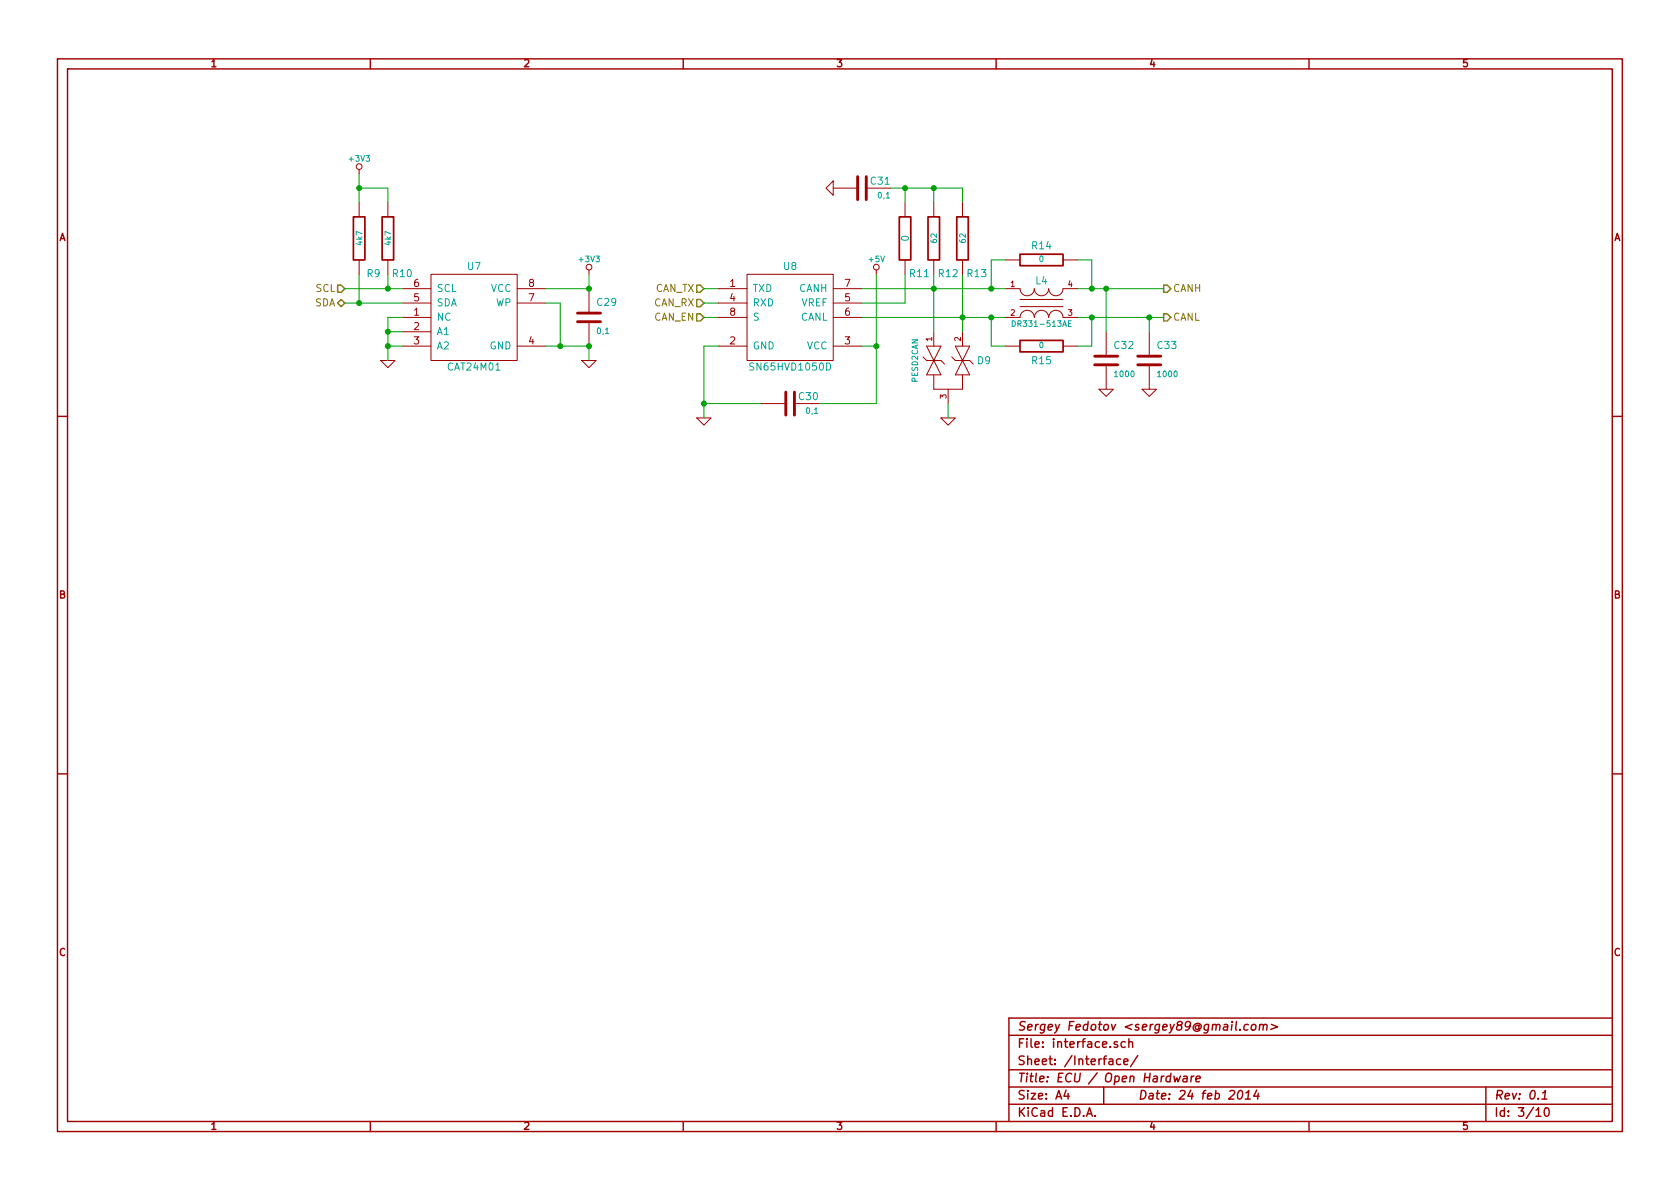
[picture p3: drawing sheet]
EESchema Schematic File Version 2
LIBS:openecu
LIBS:openecu-cache
EELAYER 27 0
EELAYER END
$Descr A4 11693 8268
encoding utf-8
Sheet 3 10
Title "ECU / Open Hardware"
Date "24 feb 2014"
Rev "0.1"
Comp "Sergey Fedotov <sergey89@gmail.com>"
Comment1 ""
Comment2 ""
Comment3 ""
Comment4 ""
$EndDescr
$Comp
L CAT24M01 U7
U 1 1
P 3300 2200
F 0 "U7" H 3300 2550 50  0000 C CNN
F 1 "CAT24M01" H 3300 1850 50  0000 C CNN
F 2 "~" H 3300 2200 60  0000 C CNN
F 3 "~" H 3300 2200 60  0000 C CNN
	1    3300 2200
	1    0    0    -1  
$EndComp
$Comp
L GND #PWR21
U 1 1
P 2700 2500
F 0 "#PWR21" H 2700 2500 30  0001 C CNN
F 1 "GND" H 2700 2430 30  0001 C CNN
F 2 "~" H 2700 2500 60  0000 C CNN
F 3 "~" H 2700 2500 60  0000 C CNN
	1    2700 2500
	1    0    0    -1  
$EndComp
$Comp
L GND #PWR23
U 1 1
P 4100 2500
F 0 "#PWR23" H 4100 2500 30  0001 C CNN
F 1 "GND" H 4100 2430 30  0001 C CNN
F 2 "~" H 4100 2500 60  0000 C CNN
F 3 "~" H 4100 2500 60  0000 C CNN
	1    4100 2500
	1    0    0    -1  
$EndComp
Text HLabel 2400 2000 0    50   Input ~ 0
SCL
Text HLabel 2400 2100 0    50   BiDi ~ 0
SDA
$Comp
L GND #PWR25
U 1 1
P 5800 1300
F 0 "#PWR25" H 5800 1300 30  0001 C CNN
F 1 "GND" H 5800 1230 30  0001 C CNN
F 2 "~" H 5800 1300 60  0000 C CNN
F 3 "~" H 5800 1300 60  0000 C CNN
	1    5800 1300
	0    1    1    0   
$EndComp
$Comp
L GND #PWR24
U 1 1
P 4900 2900
F 0 "#PWR24" H 4900 2900 30  0001 C CNN
F 1 "GND" H 4900 2830 30  0001 C CNN
F 2 "~" H 4900 2900 60  0000 C CNN
F 3 "~" H 4900 2900 60  0000 C CNN
	1    4900 2900
	1    0    0    -1  
$EndComp
$Comp
L PESD2CAN D9
U 1 1
P 6600 2600
F 0 "D9" H 6850 2500 50  0000 C CNN
F 1 "PESD2CAN" V 6375 2500 40  0000 C CNN
F 2 "~" V 6700 2550 60  0000 C CNN
F 3 "~" V 6700 2550 60  0000 C CNN
	1    6600 2600
	1    0    0    1   
$EndComp
$Comp
L GND #PWR27
U 1 1
P 6600 2900
F 0 "#PWR27" H 6600 2900 30  0001 C CNN
F 1 "GND" H 6600 2830 30  0001 C CNN
F 2 "~" H 6600 2900 60  0000 C CNN
F 3 "~" H 6600 2900 60  0000 C CNN
	1    6600 2900
	1    0    0    -1  
$EndComp
Text HLabel 8100 2200 2    50   Output ~ 0
CANL
Text HLabel 8100 2000 2    50   Output ~ 0
CANH
Text HLabel 4900 2000 0    50   Input ~ 0
CAN_TX
Text HLabel 4900 2100 0    50   Input ~ 0
CAN_RX
Text HLabel 4900 2200 0    50   Input ~ 0
CAN_EN
Wire Wire Line
	3800 2100 3900 2100
Wire Wire Line
	3900 2100 3900 2400
Wire Wire Line
	3800 2400 3900 2400
Wire Wire Line
	3900 2400 4100 2400
Wire Wire Line
	4100 2400 4100 2500
Connection ~ 3900 2400
Wire Wire Line
	3800 2000 4100 2000
Wire Wire Line
	4100 2000 4100 1900
Wire Wire Line
	2800 2200 2700 2200
Wire Wire Line
	2700 2200 2700 2300
Wire Wire Line
	2700 2300 2700 2400
Wire Wire Line
	2700 2400 2700 2500
Wire Wire Line
	2700 2400 2800 2400
Wire Wire Line
	2800 2300 2700 2300
Connection ~ 2700 2300
Connection ~ 2700 2400
Wire Wire Line
	2500 1200 2500 1300
Wire Wire Line
	2500 1300 2500 1400
Wire Wire Line
	2500 1300 2700 1300
Wire Wire Line
	2700 1300 2700 1400
Connection ~ 2500 1300
Wire Wire Line
	2700 1900 2700 2000
Wire Wire Line
	2400 2000 2700 2000
Wire Wire Line
	2700 2000 2800 2000
Wire Wire Line
	2400 2100 2500 2100
Wire Wire Line
	2500 2100 2800 2100
Wire Wire Line
	2500 2100 2500 1900
Connection ~ 2700 2000
Connection ~ 2500 2100
Wire Wire Line
	6500 1900 6500 2000
Wire Wire Line
	6500 2000 6500 2300
Wire Wire Line
	6700 1900 6700 2200
Wire Wire Line
	6700 2200 6700 2300
Wire Wire Line
	6700 1300 6700 1400
Wire Wire Line
	6200 1300 6300 1300
Wire Wire Line
	6300 1300 6500 1300
Wire Wire Line
	6500 1300 6700 1300
Wire Wire Line
	6500 1400 6500 1300
Connection ~ 6500 1300
Connection ~ 6500 2000
Wire Wire Line
	6000 2200 6700 2200
Wire Wire Line
	6700 2200 6900 2200
Wire Wire Line
	6900 2200 7000 2200
Wire Wire Line
	6100 2800 5700 2800
Wire Wire Line
	6100 2400 6000 2400
Wire Wire Line
	5300 2800 4900 2800
Wire Wire Line
	4900 2400 4900 2800
Wire Wire Line
	4900 2800 4900 2900
Connection ~ 6700 2200
Wire Wire Line
	7500 2000 7600 2000
Wire Wire Line
	7600 2000 7700 2000
Wire Wire Line
	7700 2000 8100 2000
Wire Wire Line
	7500 2200 7600 2200
Wire Wire Line
	7600 2200 8000 2200
Wire Wire Line
	8000 2200 8100 2200
Wire Wire Line
	6000 2000 6500 2000
Wire Wire Line
	6500 2000 6900 2000
Wire Wire Line
	6900 2000 7000 2000
Wire Wire Line
	4900 2000 5000 2000
Wire Wire Line
	4900 2100 5000 2100
Wire Wire Line
	5000 2200 4900 2200
$Comp
L SN65HVD1050D U8
U 1 1
P 5500 2300
F 0 "U8" H 5500 2750 50  0000 C CNN
F 1 "SN65HVD1050D" H 5500 2050 50  0000 C CNN
F 2 "~" H 5400 2300 60  0000 C CNN
F 3 "~" H 5400 2300 60  0000 C CNN
	1    5500 2300
	1    0    0    -1  
$EndComp
Wire Wire Line
	7000 1800 6900 1800
Wire Wire Line
	6900 1800 6900 2000
Connection ~ 6900 2000
Wire Wire Line
	7000 2400 6900 2400
Wire Wire Line
	6900 2400 6900 2200
Connection ~ 6900 2200
Wire Wire Line
	7500 2400 7600 2400
Wire Wire Line
	7600 2400 7600 2200
Connection ~ 7600 2200
Wire Wire Line
	7500 1800 7600 1800
Wire Wire Line
	7600 1800 7600 2000
Connection ~ 7600 2000
$Comp
L DR331-513AE L4
U 1 1
P 7250 2100
F 0 "L4" H 7250 2250 50  0000 C CNN
F 1 "DR331-513AE" H 7250 1950 40  0000 C CNN
F 2 "~" H 7150 2200 60  0000 C CNN
F 3 "~" H 7150 2200 60  0000 C CNN
	1    7250 2100
	1    0    0    -1  
$EndComp
$Comp
L R R11
U 1 1
P 6300 1650
F 0 "R11" H 6400 1400 50  0000 C CNN
F 1 "0" V 6307 1651 50  0000 C CNN
F 2 "~" V 6230 1650 30  0000 C CNN
F 3 "~" H 6300 1650 30  0000 C CNN
	1    6300 1650
	1    0    0    -1  
$EndComp
Connection ~ 4900 2800
Wire Wire Line
	4900 2400 5000 2400
Connection ~ 6100 2400
Wire Wire Line
	6100 1900 6100 2400
Wire Wire Line
	6100 2400 6100 2800
Wire Wire Line
	6000 2100 6300 2100
Wire Wire Line
	6300 2100 6300 1900
Wire Wire Line
	6300 1400 6300 1300
Connection ~ 6300 1300
Wire Wire Line
	6600 2900 6600 2800
$Comp
L C C32
U 1 1
P 7700 2500
F 0 "C32" H 7750 2600 50  0000 L CNN
F 1 "1000" H 7750 2400 40  0000 L CNN
F 2 "~" H 7738 2350 30  0000 C CNN
F 3 "~" H 7700 2500 60  0000 C CNN
	1    7700 2500
	1    0    0    -1  
$EndComp
$Comp
L C C33
U 1 1
P 8000 2500
F 0 "C33" H 8050 2600 50  0000 L CNN
F 1 "1000" H 8050 2400 40  0000 L CNN
F 2 "~" H 8038 2350 30  0000 C CNN
F 3 "~" H 8000 2500 60  0000 C CNN
	1    8000 2500
	1    0    0    -1  
$EndComp
$Comp
L GND #PWR28
U 1 1
P 7700 2700
F 0 "#PWR28" H 7700 2700 30  0001 C CNN
F 1 "GND" H 7700 2630 30  0001 C CNN
F 2 "~" H 7700 2700 60  0000 C CNN
F 3 "~" H 7700 2700 60  0000 C CNN
	1    7700 2700
	1    0    0    -1  
$EndComp
$Comp
L GND #PWR29
U 1 1
P 8000 2700
F 0 "#PWR29" H 8000 2700 30  0001 C CNN
F 1 "GND" H 8000 2630 30  0001 C CNN
F 2 "~" H 8000 2700 60  0000 C CNN
F 3 "~" H 8000 2700 60  0000 C CNN
	1    8000 2700
	1    0    0    -1  
$EndComp
Wire Wire Line
	7700 2300 7700 2000
Connection ~ 7700 2000
Wire Wire Line
	8000 2300 8000 2200
Connection ~ 8000 2200
$Comp
L R R12
U 1 1
P 6500 1650
F 0 "R12" H 6600 1400 50  0000 C CNN
F 1 "62" V 6507 1651 40  0000 C CNN
F 2 "~" V 6430 1650 30  0000 C CNN
F 3 "~" H 6500 1650 30  0000 C CNN
	1    6500 1650
	1    0    0    -1  
$EndComp
$Comp
L R R13
U 1 1
P 6700 1650
F 0 "R13" H 6800 1400 50  0000 C CNN
F 1 "62" V 6707 1651 40  0000 C CNN
F 2 "~" V 6630 1650 30  0000 C CNN
F 3 "~" H 6700 1650 30  0000 C CNN
	1    6700 1650
	1    0    0    -1  
$EndComp
$Comp
L C C29
U 1 1
P 4100 2200
F 0 "C29" H 4150 2300 50  0000 L CNN
F 1 "0,1" H 4150 2100 40  0000 L CNN
F 2 "~" H 4138 2050 30  0000 C CNN
F 3 "~" H 4100 2200 60  0000 C CNN
	1    4100 2200
	1    0    0    -1  
$EndComp
Connection ~ 4100 2400
Connection ~ 4100 2000
$Comp
L R R9
U 1 1
P 2500 1650
F 0 "R9" H 2600 1400 50  0000 C CNN
F 1 "4k7" V 2507 1651 40  0000 C CNN
F 2 "~" V 2430 1650 30  0000 C CNN
F 3 "~" H 2500 1650 30  0000 C CNN
	1    2500 1650
	1    0    0    -1  
$EndComp
$Comp
L R R10
U 1 1
P 2700 1650
F 0 "R10" H 2800 1400 50  0000 C CNN
F 1 "4k7" V 2707 1651 40  0000 C CNN
F 2 "~" V 2630 1650 30  0000 C CNN
F 3 "~" H 2700 1650 30  0000 C CNN
	1    2700 1650
	1    0    0    -1  
$EndComp
$Comp
L C C30
U 1 1
P 5500 2800
F 0 "C30" V 5550 2600 50  0000 L CNN
F 1 "0,1" V 5450 2600 40  0000 L CNN
F 2 "~" H 5538 2650 30  0000 C CNN
F 3 "~" H 5500 2800 60  0000 C CNN
	1    5500 2800
	0    -1   -1   0   
$EndComp
$Comp
L C C31
U 1 1
P 6000 1300
F 0 "C31" V 6050 1100 50  0000 L CNN
F 1 "0,1" V 5950 1100 40  0000 L CNN
F 2 "~" H 6038 1150 30  0000 C CNN
F 3 "~" H 6000 1300 60  0000 C CNN
	1    6000 1300
	0    -1   -1   0   
$EndComp
$Comp
L +5V #PWR26
U 1 1
P 6100 1900
F 0 "#PWR26" H 6100 1990 20  0001 C CNN
F 1 "+5V" H 6100 2000 40  0000 C CNN
F 2 "~" H 6100 1900 60  0000 C CNN
F 3 "~" H 6100 1900 60  0000 C CNN
	1    6100 1900
	1    0    0    -1  
$EndComp
$Comp
L +3V3 #PWR22
U 1 1
P 4100 1900
F 0 "#PWR22" H 4100 1990 20  0001 C CNN
F 1 "+3V3" H 4100 2000 40  0000 C CNN
F 2 "~" H 4100 1900 60  0000 C CNN
F 3 "~" H 4100 1900 60  0000 C CNN
	1    4100 1900
	1    0    0    -1  
$EndComp
$Comp
L +3V3 #PWR20
U 1 1
P 2500 1200
F 0 "#PWR20" H 2500 1290 20  0001 C CNN
F 1 "+3V3" H 2500 1300 40  0000 C CNN
F 2 "~" H 2500 1200 60  0000 C CNN
F 3 "~" H 2500 1200 60  0000 C CNN
	1    2500 1200
	1    0    0    -1  
$EndComp
$Comp
L R R14
U 1 1
P 7250 1800
F 0 "R14" V 7350 1800 50  0000 C CNN
F 1 "0" V 7257 1801 40  0000 C CNN
F 2 "~" V 7180 1800 30  0000 C CNN
F 3 "~" H 7250 1800 30  0000 C CNN
	1    7250 1800
	0    -1   -1   0   
$EndComp
$Comp
L R R15
U 1 1
P 7250 2400
F 0 "R15" V 7150 2400 50  0000 C CNN
F 1 "0" V 7257 2401 40  0000 C CNN
F 2 "~" V 7180 2400 30  0000 C CNN
F 3 "~" H 7250 2400 30  0000 C CNN
	1    7250 2400
	0    -1   -1   0   
$EndComp
$EndSCHEMATC
